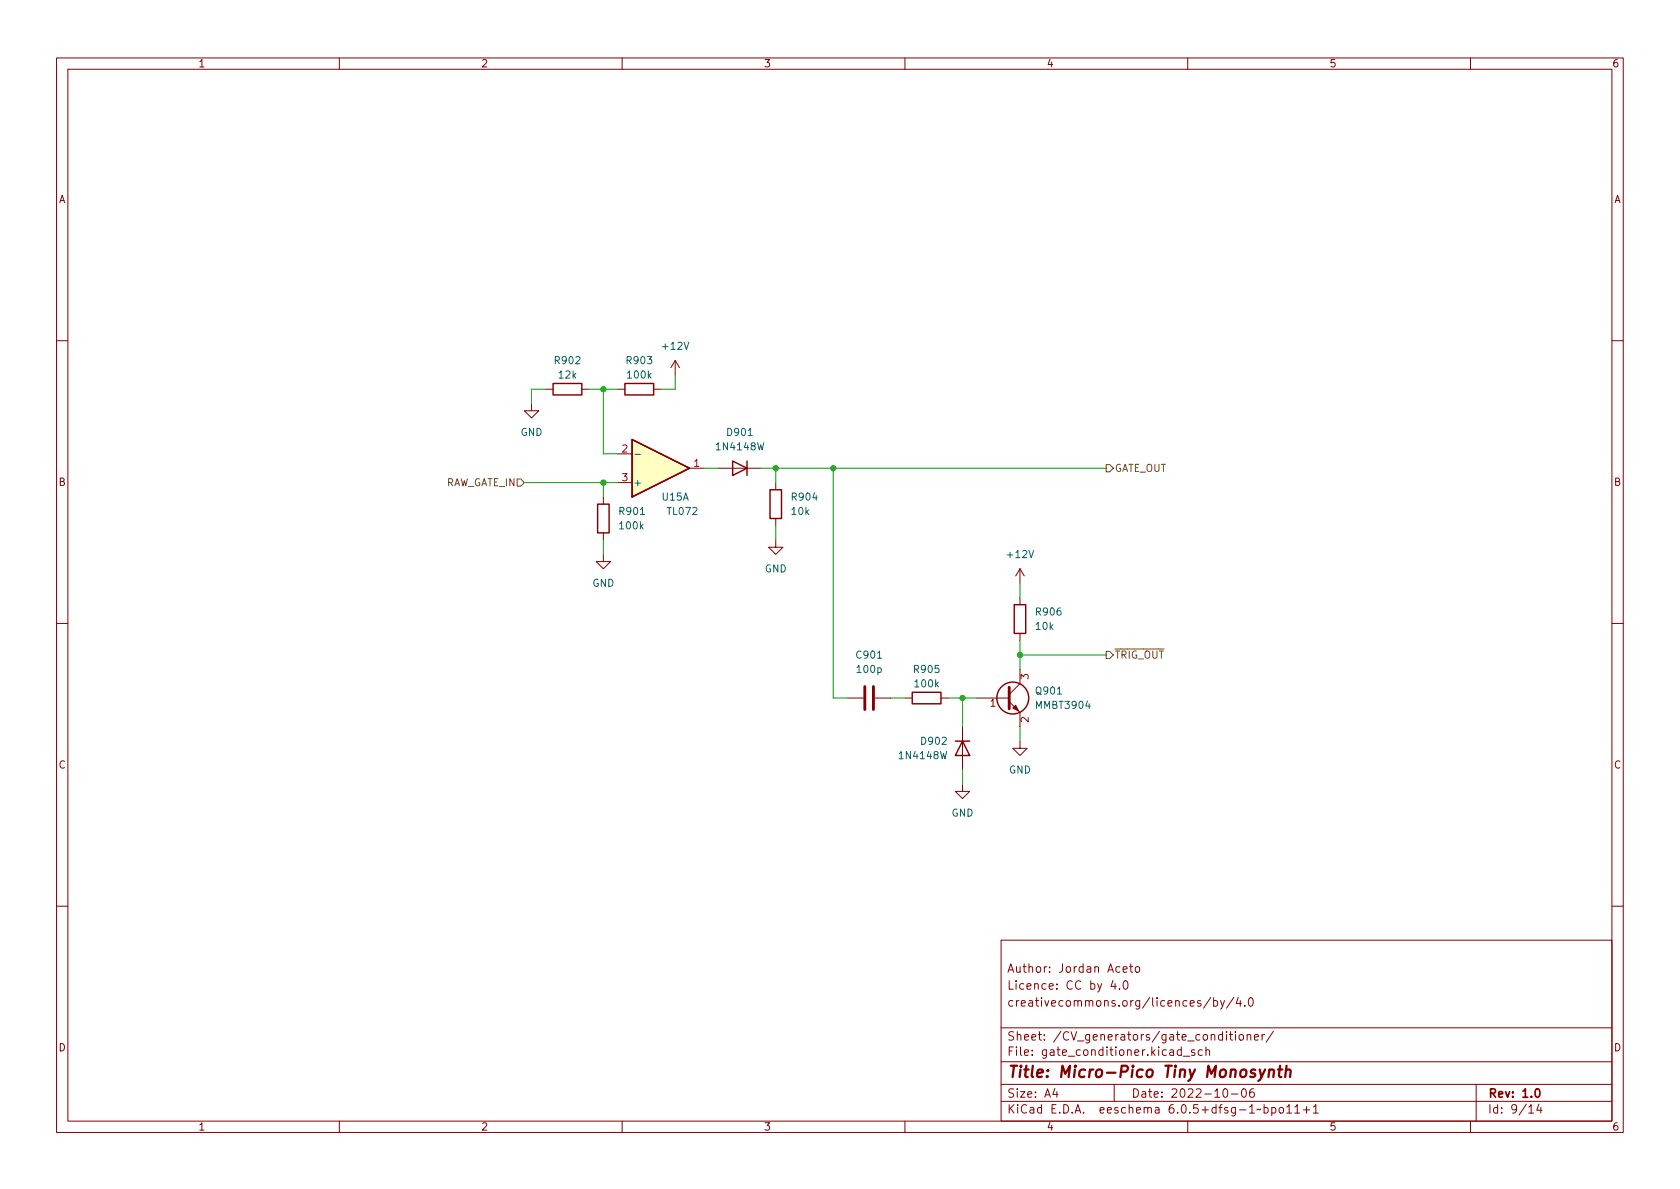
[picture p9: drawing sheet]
<svg xmlns="http://www.w3.org/2000/svg" width="297mm" height="210mm" viewBox="0 0 297 210" stroke-linecap="round" stroke-linejoin="round" font-family="sans-serif">
<g fill="none" stroke="#840000" stroke-width=".18">
<path d="M10 10.2h277v190.1h-277zM12 12.2h273v186.1h-273zM60 10.2v2M110 10.2v2M160 10.2v2M210 10.2v2M260 10.2v2M10 60.2h2M94 71.4v1.2h1.2l-1.2 1.3-1.3-1.3h1.3M96.5 68.8h1.3M102.9 68.8h1.2M109.2 68.8h1.3"/>
<path d="M115.6 68.8h1.2M119.4 63.7l-.8 1.3M119.4 63.7v2.6M119.4 63.7l.7 1.3M285 60.2h2M106.7 98v1.3h1.2l-1.2 1.3-1.3-1.3h1.3M106.7 87.9v1.2M106.7 94.2v1.3M109.2 80.3h2.6M109.2 85.3h2.6M121.9 82.8h2.6M127 82.8h7.6"/>
<path d="M137.2 95.5v1.3h1.2l-1.2 1.2-1.3-1.2h1.3M137.2 85.3v1.3M137.2 91.7v1.3M10 110.2h2M180.3 100.6v2.5M180.3 105.7v1.2M180.3 112v1.3M180.3 118.4v2.5l-1.9 1.9M180.3 100.6l-.7 1.2M180.3 100.6l.8 1.2M285 110.2h2M149.9 123.4h2.8"/>
<path d="M154.7 123.4h2.8M160 123.4h1.3M166.4 123.4h1.2M170.2 138.7v1.2h1.2l-1.2 1.3-1.3-1.3h1.3M170.2 128.5v7.6M172.7 123.4h5.7M178.4 124.1l1.9 1.9v2.5M180.3 131.1v1.2h1.3l-1.3 1.3-1.2-1.3h1.2M10 160.2h2M177 166.3h108v32h-108zM196.8 173.4l-.4 1h1M197.1 173.9v1"/>
<path d="M197.9 174.8v.1M198.6 171.4l.7-.1-.1-.3-.4-.1-.2 .2v.8h.6M198.8 173.5l.1-.1a.81 .81 0 0 1 .6 .7 .81 .81 0 0 1-.3 .8h-.1a.81 .81 0 0 1-.6-.6 .81 .81 0 0 1 .3-.8zM199.7 170.9h.6M199.9 170.4v1.3l.4 .2M200.9 171l.3-.1 .3 .3v.4l-.3 .3h-.3l-.2-.3v-.4zM214.1 176.4l-1.3 1.9M214.6 177l.4-.1 .3 .3v.4l-.2 .3h-.5M214.6 176.4v1.5M215.8 176.9l.3 1M216.5 176.9l-.5 1.4-.2 .1M218.1 176.4l-1.2 1.9"/>
<path d="M218.9 176.4l-.3 1h.9M219.3 176.9v1M220.1 177.8v.1M220.9 176.6l.2-.2a.81 .81 0 0 1 .6 .7 .81 .81 0 0 1-.3 .8h-.2a.81 .81 0 0 1-.3-1.3zM285 160.2h2M60 198.3v2M110 198.3v2M160 198.3v2M177 194.8h108M177 191.8h108M177 187.8h108M177 181.8h108"/>
<path d="M186.5 192.5l-.4 1h1M186.9 193v1M197 191.8v3M208.9 185.7l-.5-.1-.3 .3v.4l.2 .3h.6M208.9 185.1v1.5M209.2 186.8h1.2M210 198.3v2M211.2 185.7l-.3-.1-.3 .2 .1 .3 .5 .1v.4h-.6M212.6 185.7l-.5-.1-.2 .3v.4l.1 .3h.6M213.2 185.8l.2-.2 .4 .1 .1 .9M213.2 185.1v1.5M216.4 192.6l.2-.1a.81 .81 0 0 1 .6 .7 .81 .81 0 0 1-.3 .8h-.2a.81 .81 0 0 1-.6-.6 .81 .81 0 0 1 .3-.8z"/>
<path d="M216.9 182.4v.2M216.9 182.9v1M217.4 182.9h.5M217.6 182.4v1.3l.3 .2M217.7 193.5h1.2M218.4 182.4v.2M218.4 182.9v1M219.1 183.1l.3-.2 .4 .2 .1 .5-.2 .3h-.3l-.3-.1zM219.7 192.6l.2-.1a.81 .81 0 0 1 .5 .7 .81 .81 0 0 1-.3 .8h-.1a.81 .81 0 0 1-.6-.6 .81 .81 0 0 1 .3-.8zM220.5 183.1l.2-.2 .4 .1v.9M220.5 182.9v1M221.6 192.5a.59 .59 0 0 0-.7 .7v.5l.2 .3h.4l.2-.1 .1-.5-.2-.2-.4-.1-.3 .3"/>
<path d="M221.8 183.4l.7-.1-.1-.3-.4-.1-.2 .2 .1 .8h.5M223.1 182.9v1M223.5 195.9l.4-.1 .3 .3v.4l-.1 .3h-.6M223.5 195.3v1.5M223.6 182.9l-.3 .1-.2 .2M224.9 195.9l.4-.1 .3 .3v.4l-.2 .3h-.5M224.9 195.8v1.5M225.1 182.4l-1.2 1.9M226.3 195.9l.3-.1 .3 .3v.4l-.3 .3h-.3l-.2-.3v-.4zM227.5 195.8l.4-.5v1.5M227.5 196.8h.9M228.9 195.8l.5-.5v1.5"/>
<path d="M228.9 196.8h.9M230.4 196.3h1.2M231 195.7v1.1M232.2 195.8l.4-.5v1.5M232.2 196.8h.9M260 198.3v2M261 191.8v6.5M270.3 195.8l.4-.5v1.5M270.3 196.8h.9M272.1 195.3l-.4 1h.9M272.4 195.8v1"/>
</g>
<path d="M271.6 192.6l.2-.1a.82 .82 0 0 1 .6 .7 .82 .82 0 0 1-.3 .8h-.2a.81 .81 0 0 1-.6-.6 .81 .81 0 0 1 .3-.8z" fill="none" stroke="#840000" stroke-width=".3"/>
<path d="M222.7 189.1l.3 1.4M223.7 189.1l-.9 1.8-.3 .2M224.4 189.3a.49 .49 0 0 1 .9 .1l-.2 1.1M224.4 189.1l-.1 1.4M226 189.1h.7M226.3 188.5l-.2 1.7 .1 .2 .4 .1M227.4 189.3a.49 .49 0 0 1 .8 .1l-.1 1.1M227.5 188.5l-.3 2" fill="none" stroke="#840000" stroke-width=".4"/>
<g fill="none" stroke="#840000" stroke-width=".25">
<path d="M97.8 67.8h5.1v2h-5.1zM110.5 67.8h5.1v2h-5.1zM111.8 77.7l10.1 5.1-10.1 5.1zM105.7 89.1h2v5.1h-2zM129.5 81.5l2.6 1.3-2.6 1.3zM132.1 81.5v2.6M136.1 86.6h2.1v5.1h-2.1zM179.3 106.9h2.1v5.1h-2.1zM161.3 122.4h5.1v2.1h-5.1zM168.9 131.1h2.5M170.2 131.1l1.2 2.5h-2.5z"/>
<circle cx="179.1" cy="123.4" r="2.82"/>
</g>
<path d="M111.8 77.7l10.1 5.1-10.1 5.1z" fill="#ffffc2" stroke="#ffffc2" stroke-width=".18"/>
<path d="M112.3 80.3h.9" fill="none" stroke="#006464" stroke-width=".18"/>
<path d="M152.9 121.4v4.1M154.4 121.4v4.1M178.4 121.5v3.8" fill="none" stroke="#840000" stroke-width=".51"/>
<path d="M179.1 125.2l.5-.5 .5 1z" fill="#840000" stroke="#840000" stroke-width=".18"/>
<path d="M91.4 84.7h.7l.6 .6-.6 .7h-.7zM195.6 82.2h.6l.6 .6-.6 .6h-.6zM195.6 115.2h.6l.6 .6-.6 .7h-.6z" fill="none" stroke="#725600" stroke-width=".18"/>
<g fill="none" stroke="#009600" stroke-width=".18">
<path d="M96.5 68.8h-2.5v2.6M104.1 68.8h5.1M106.7 68.8v11.5h2.5M119.4 66.3v2.5h-2.6M92.7 85.3h16.5M106.7 85.3v2.6M106.7 95.5v2.5M124.5 82.8h2.5M134.6 82.8h61M137.2 82.8v2.5M137.2 93v2.5M147.3 82.8v40.6h2.6"/>
<path d="M180.3 103.1v2.6M180.3 113.3v5.1M180.3 115.8h15.3M157.5 123.4h2.5M167.6 123.4h5.1M170.2 123.4v5.1M170.2 136.1v2.6M180.3 128.5v2.6"/>
</g>
<g fill="#009600" stroke="#009600" stroke-width=".18">
<circle cx="137.2" cy="82.8" r=".46"/>
<circle cx="106.7" cy="85.3" r=".46"/>
<circle cx="106.7" cy="68.8" r=".46"/>
<circle cx="170.2" cy="123.4" r=".46"/>
<circle cx="147.3" cy="82.8" r=".46"/>
<circle cx="180.3" cy="115.8" r=".46"/>
</g>
<text font-size="2.8" fill="#840000" x="178" y="190.6">Title: Micro-Pico Tiny Monosynth</text>
<g font-size="2.1" fill="#840000">
<text x="178" y="172">Author: Jordan Aceto</text>
<text x="178" y="178">creativecommons.org/licences/by/4.0</text>
<text x="178" y="175">Licence: CC by 4.0</text>
<text x="178" y="184">Sheet: /CV_generators/gate_conditioner/</text>
<text x="178" y="186.7">File: gate_conditioner.kicad_sch</text>
<text x="178" y="196.9">KiCad E.D.A. eeschema 6.0.5+dfsg-1~bpo11+1</text>
<text x="178" y="194.1">Size: A4</text>
<text x="200" y="194.1">Date: 2022-10-06</text>
<text x="263" y="194.1">Rev: 1.0</text>
<text x="263" y="196.9">Id: 9/14</text>
</g>
<g font-size="1.8" fill="#840000">
<text x="35" y="11.9">1</text>
<text x="85" y="11.9">2</text>
<text x="135" y="11.9">3</text>
<text x="185" y="11.9">4</text>
<text x="235" y="11.9">5</text>
<text x="285" y="11.9">6</text>
<text x="10.3" y="35.9">A</text>
<text x="285.3" y="35.9">A</text>
<text x="10.3" y="85.9">B</text>
<text x="285.3" y="85.9">B</text>
<text x="10.3" y="135.9">C</text>
<text x="285.3" y="135.9">C</text>
<text x="10.3" y="185.9">D</text>
<text x="285.3" y="185.9">D</text>
<text x="35" y="199.9">1</text>
<text x="85" y="199.9">2</text>
<text x="135" y="199.9">3</text>
<text x="185" y="199.9">4</text>
<text x="235" y="199.9">5</text>
<text x="285" y="199.9">6</text>
</g>
<g font-size="1.8" fill="#006464">
<text x="98.2" y="64.4">R902</text>
<text x="110.9" y="64.4">R903</text>
<text x="117.3" y="61.8">+12V</text>
<text x="98.9" y="66.9">12k</text>
<text x="111.1" y="66.9">100k</text>
<text x="92" y="77.1">GND</text>
<text x="128.7" y="77.1">D901</text>
<text x="126.9" y="79.6">1N4148W</text>
<text x="111.9" y="86">+</text>
<text x="117.1" y="88.5">U15A</text>
<text x="140.1" y="88.5">R904</text>
<text x="109.6" y="91.1">R901</text>
<text x="109.7" y="93.6">100k</text>
<text x="118.1" y="91.1">TL072</text>
<text x="140" y="91.1">10k</text>
<text x="135.2" y="101.2">GND</text>
<text x="178.3" y="98.7">+12V</text>
<text x="104.7" y="103.8">GND</text>
<text x="183.2" y="111.4">10k</text>
<text x="183.3" y="108.8">R906</text>
<text x="151.6" y="116.5">C901</text>
<text x="151.7" y="119">100p</text>
<text x="161.7" y="119">R905</text>
<text x="161.9" y="121.5">100k</text>
<text x="183.3" y="122.8">Q901</text>
<text x="183.3" y="125.3">MMBT3904</text>
<text x="163" y="131.7">D902</text>
<text x="159.2" y="134.2">1N4148W</text>
<text x="178.4" y="136.8">GND</text>
<text x="168.2" y="144.4">GND</text>
</g>
<g font-size="1.8" fill="#a90000">
<text x="110" y="80">2</text>
<text x="122.7" y="82.5">1</text>
<text x="110" y="85.1">3</text>
<text x="175.1" y="125">1</text>
<text x="181.9" y="120.1" transform="rotate(-90 181.9 120.1)">3</text>
<text x="181.9" y="127.7" transform="rotate(-90 181.9 127.7)">2</text>
</g>
<g font-size="1.8" fill="#725600">
<text x="197" y="83.4">GATE_OUT</text>
<text x="78.4" y="86">RAW_GATE_IN</text>
<text x="197" y="116.5">~{TRIG_OUT}</text>
</g>
</svg>
